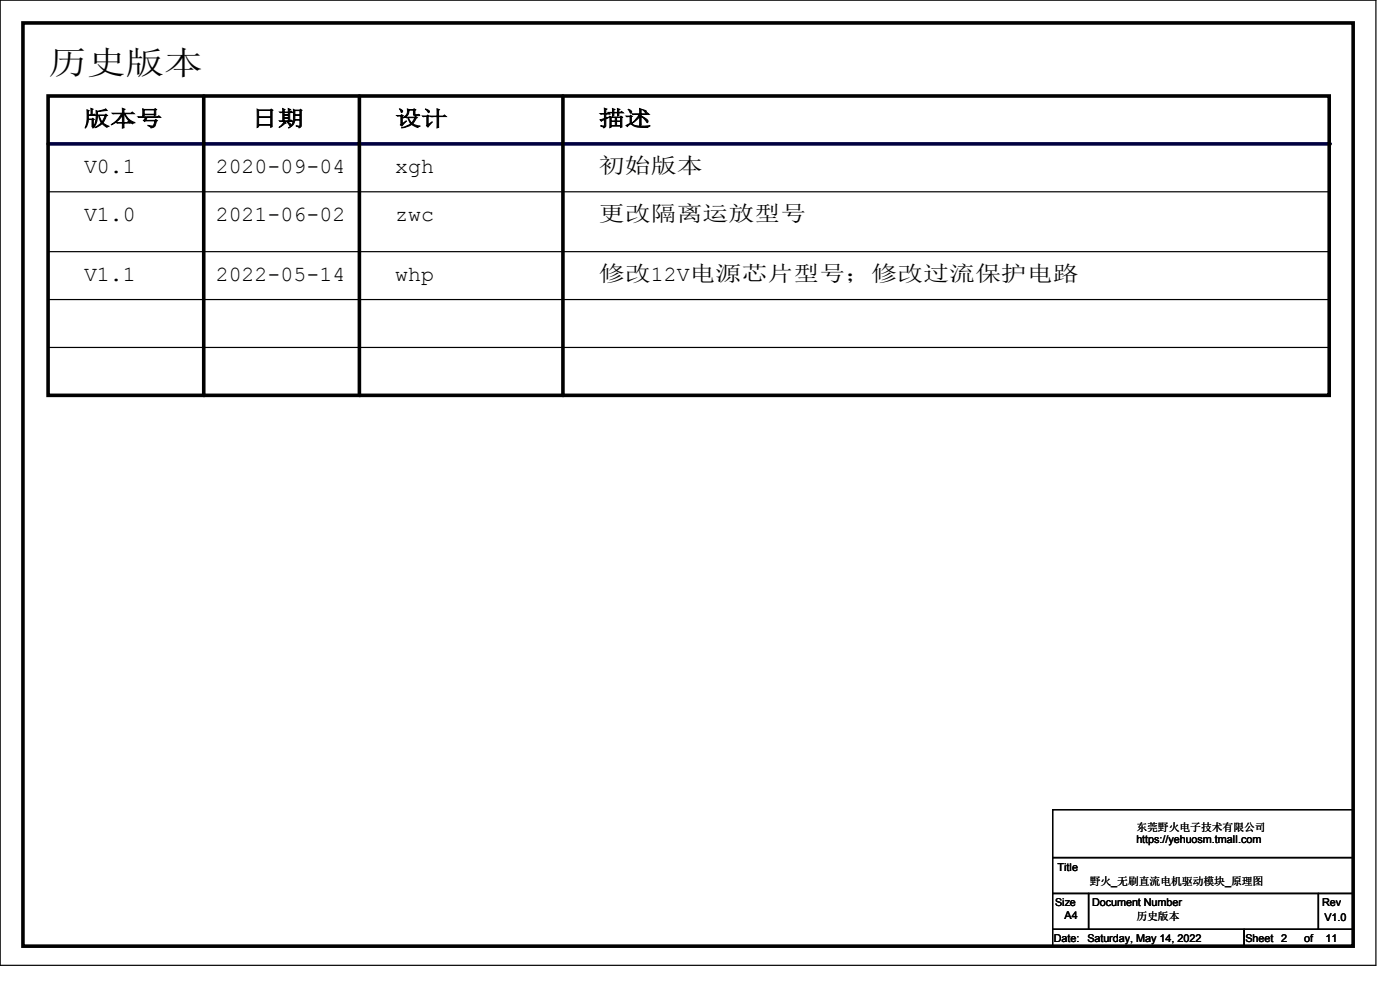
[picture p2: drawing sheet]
<svg xmlns="http://www.w3.org/2000/svg" width="297mm" height="210mm" viewBox="0 0 297 210" stroke-linecap="round" stroke-linejoin="round" font-family="sans-serif">
<path d="M0 0h291.9v204.8h-291.9zM10.2 53.4h271.8M282 53.4h.1" fill="none" stroke="#000" stroke-width=".25"/>
<path d="M10.2 30.5h271.8" fill="none" stroke="#000040" stroke-width=".76"/>
<circle cx="282" cy="30.5" r=".38" fill="#000040"/>
<g fill="none" stroke="#000" stroke-width=".25">
<path d="M10.2 40.7h271.8M282 40.7h.1M10.2 63.5h271.8M10.2 73.7h271.8M282 63.5h.1M282 73.7h.1M223.3 171.7h63.8v10.2h-63.8zM223.3 181.9h63.8v7.6h-63.8zM223.3 189.5h7.6v7.6h-7.6zM223.3 197.1h40.6v3.6h-40.6zM230.9 189.5h48.8v7.6h-48.8zM263.9 197.1h23.2v3.6h-23.2z"/>
<path d="M279.7 189.5h7.4v7.6h-7.4z"/>
</g>
<path d="M4.9 4.9h282.2v195.8h-282.2zM10.2 20.4h271.8v63.5h-271.8zM43.2 20.4v63.5M76.2 20.4v63.5M119.4 20.4v63.5" fill="none" stroke="#000" stroke-width=".76"/>
<g fill="#000">
<circle cx="43.2" cy="83.9" r=".38"/>
<circle cx="76.2" cy="83.9" r=".38"/>
<circle cx="119.4" cy="83.9" r=".38"/>
</g>
<text font-size="6.9" x="10.2" y="15.7">历史版本</text>
<g font-size="4.6">
<text x="17.8" y="26.7">版本号</text>
<text x="53.4" y="26.7">日期</text>
<text x="83.9" y="26.7">设计</text>
<text x="127" y="26.7">描述</text>
<text x="17.8" y="36.7">V0.1</text>
<text x="45.8" y="36.7">2020-09-04</text>
<text x="83.9" y="36.7">xgh</text>
<text x="127" y="36.7">初始版本</text>
<text x="17.8" y="46.9">V1.0</text>
<text x="45.8" y="46.9">2021-06-02</text>
<text x="83.9" y="46.9">zwc</text>
<text x="127" y="46.9">更改隔离运放型号</text>
<text x="17.8" y="59.6">V1.1</text>
<text x="45.8" y="59.6">2022-05-14</text>
<text x="83.9" y="59.6">whp</text>
<text x="127" y="59.6">修改12V电源芯片型号；修改过流保护电路</text>
</g>
<g font-size="2.3">
<text x="241.1" y="176.4">东莞野火电子技术有限公司</text>
<text x="241.1" y="178.9">https://yehuosm.tmall.com</text>
<text x="224.3" y="184.7">Title</text>
<text x="231.2" y="187.8">野火_无刷直流电机驱动模块_原理图</text>
<text x="223.8" y="192.1">Size</text>
<text x="225.8" y="194.9">A4</text>
<text x="231.7" y="192.1">Document Number</text>
<text x="241.1" y="195.2">历史版本</text>
<text x="280.5" y="192.1">Rev</text>
<text x="281" y="195.4">V1.0</text>
<text x="223.6" y="199.7">Date:</text>
<text x="230.7" y="199.7">Saturday, May 14, 2022</text>
<text x="264.2" y="199.7">Sheet</text>
<text x="271.8" y="199.7">2</text>
<text x="276.6" y="199.7">of</text>
<text x="281.2" y="199.7">11</text>
</g>
</svg>
